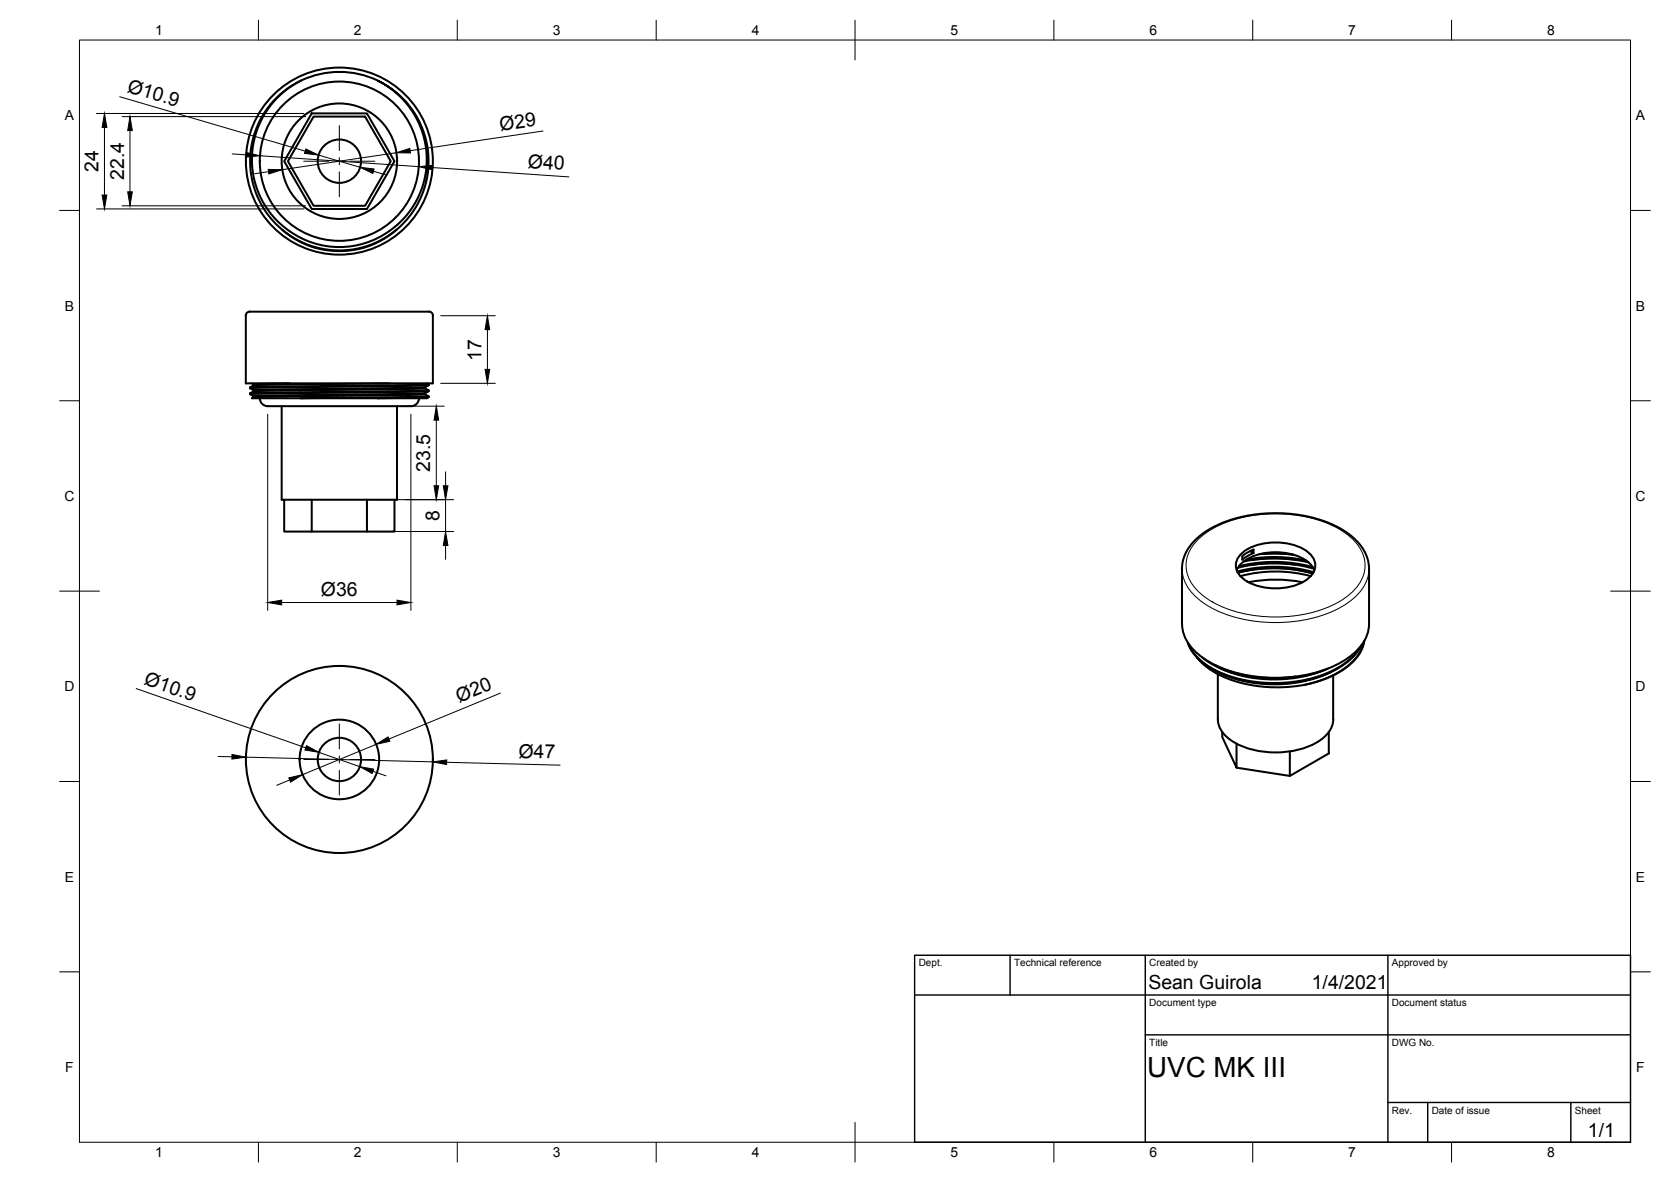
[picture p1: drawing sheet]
<svg xmlns="http://www.w3.org/2000/svg" width="420mm" height="297mm" viewBox="0 0 420 297" stroke-linecap="round" stroke-linejoin="round" font-family="sans-serif">
<!-- layer: Visible -->
<g fill="none" stroke="#000" stroke-width=".51">
<path d="M69.2 24.9a22.5 22.5 0 0 1 6.5-4.6l-.7 .3a22 22 0 0 0-2.2 37.5 22 22 0 0 0 34.4-15.8 22.2 22.2 0 0 0-12.2-22 22.4 22.4 0 0 1 9.4 32 22.4 22.4 0 0 1-32.8 5.9 22.4 22.4 0 0 1-2.4-33.3zM78.4 28.5h13.9l6.9 12-6.9 12h-13.9l-6.9-12zM78.8 29.3h13l6.5 11.2-6.5 11.2h-13l-6.4-11.2zM95 20.2a22.4 22.4 0 0 0-19.3 .1M71 57.7l2.6 2 2.2 1.2a21.7 21.7 0 0 0 23.9-3.2M108.9 79.3a1.39 1.39 0 0 0-1.7-1h-43.4a1.94 1.94 0 0 0-1.9 .6l-.1 17.4h47v-17M62.9 99.1l.9 .5M62.9 97.6l.9 .5M62.9 97.4v.2M63.4 96.3l.4 .3M63.8 99.9l-.4 .2h12.3M63.8 96.5v.3"/>
<path d="M63.8 98.1v.2M63.8 99.6v.3M63.8 96.8l-.9 .6M63.8 98.3l-.9 .5M72.8 96.3l-9 .2M97.8 96.3l-34 .5M106.9 98.8l-43.1 .8M106.9 97.3l-43.1 .8M106.9 99.1l-43.1 .8M106.9 97.6l-43.1 .7M106.9 97.3v.3M106.9 98.8v.3"/>
<path d="M106.9 99.1l.9 .5M106.9 97.6l.9 .5M107.3 96.3l.5 .3M107.8 99.8l-12.8 .3M107.8 98.3l-44.9 .8M107.8 96.8l-44.9 .8M107.8 99.8l-.5 .3h-12.3M107.8 96.6l-44.9 .8M107.8 98.1l-41.5 .6-3.3 .1-.1 .3M107.8 99.6l-32.1 .5M107.8 98.3l-.9 .5M107.8 96.8l-.9 .5"/>
<path d="M107.8 96.6v.2M107.8 98.1v.2M107.8 99.6v.2M70.8 102.1v23.5h29v-23.5M75.7 100.1h19.3M105.3 100.1a2.38 2.38 0 0 1-3 2h-34a2.71 2.71 0 0 1-2.9-1.5l-.1-.5M71.5 125.6v8h6.9v-8M78.4 133.6h13.9M92.3 125.6v8h6.9v-8M311.9 139.4a14 14 0 0 1 12.6-2.7 8.4 8.4 0 0 1 6 4.2 4 4 0 0 1-1.7 4.6 15 15 0 0 1-16.1 0 3.9 3.9 0 0 1-.8-6.1zM314.3 138.5l.9 .5v-.9l-1.6 .7-1.2 .9v.9l1.2-.9 1.6-.7M316.8 139.2a39 39 0 0 1 8.3 .2 37.6 37.6 0 0 0-8.3-.1"/>
<path d="M297.2 156.8l.1-15 .8-2.8 1.7-2.6 1.4-1.3 2.1-1.6 4.5-2.3 3.3-1 2.6-.6 3.1-.5 3.3-.1 4.6 .1 3 .5 2.6 .6 3.1 .9 2.5 1.1 2.2 1.3 2.2 1.6 1.3 1.3 1.7 2.6 .9 2.8v15M297.2 156.8a11 11 0 0 0 5.6 8.7 34.9 34.9 0 0 0 24.2 4.4 24.5 24.5 0 0 0 15-7.3 9.2 9.2 0 0 0 2.2-5.8M311 143.3a8.2 8.2 0 0 1 6.1-4.1 14.8 14.8 0 0 1 11.9 2.1l1.2 1.3 .3 .7M311.1 143.6l4.6-.9 5.6-.3 4.9 .5 4.1 .9M311.3 142.7l4.9-.9 5.2-.3 4.9 .5 4 .9M311.5 142.3l4.2-.8 5.4-.3 4.2 .3 4.8 1M311.9 144.8a34.3 34.3 0 0 1 17.7 0M312.7 141.1a37 37 0 0 1 16.3 .2M313.4 140.7a36.8 36.8 0 0 1 15 .2M314 146.3a34.8 34.8 0 0 1 13.5 0M315 141.9l4.7-.4 6.1 .4M315 140.7l4.7-.4 6.1 .4"/>
<path d="M330.1 144.1l-5.2-1.1-4.5-.2-4.6 .2-4.6 .9 5.2-.9 4.6-.2 4.8 .4 4.3 .9M298.6 161.5a14.4 14.4 0 0 0 8.8 7.9 35.7 35.7 0 0 0 29.2-1.5 14.1 14.1 0 0 0 5.7-5.7M298.8 161.7a15.4 15.4 0 0 0 9.5 7.9l3.2 1 4.8 .8 4.5 .2 4.6-.3a24.5 24.5 0 0 0 15.4-7l1.2-1.7M301 165.3a22.8 22.8 0 0 0 14.7 7 37.8 37.8 0 0 0 12.5-.2M302.3 165.2a29.9 29.9 0 0 0 18.6 5.4 35.3 35.3 0 0 0 12.3-2.3M305.6 167.2l4.4 1.7 4.4 1.1 5.7 .4 5.7-.4M306.2 169.4v11.3a7.9 7.9 0 0 0 5.5 6.6 22.5 22.5 0 0 0 20.4-1.3 6.6 6.6 0 0 0 3.1-5.3v-11M306.3 167.7a34.7 34.7 0 0 0 27.6 .3M334.7 168.9a34.4 34.4 0 0 1-28.4 0M341.9 164.2a19.7 19.7 0 0 1-12.2 7.5l-1.5 .3M343 161.1a13.4 13.4 0 0 1-8 8.7l-3.2 1.3-3.6 1M343 161l-.4 1.7-.7 1.5"/>
<path d="M307.3 183.9v1.3l3.6 7.7v-6M324.3 188.8v6.2l-13.4-2.1M334.1 183.9v5.4l-9.8 5.7"/>
<circle cx="85.3" cy="40.5" r="14.5"/>
<circle cx="85.3" cy="40.5" r="5.5"/>
<circle cx="85.3" cy="40.5" r="20"/>
<circle cx="85.3" cy="40.5" r="23.5"/>
<circle cx="85.3" cy="190.9" r="23.5"/>
<circle cx="85.3" cy="190.9" r="5.5"/>
<circle cx="85.3" cy="190.9" r="10"/>
</g>
<!-- layer: Visible Narrow -->
<path d="M301 135.9a26 26 0 0 1 15.9-6.6 33 33 0 0 1 21.2 4.5 9.8 9.8 0 0 1 4.9 10 13.3 13.3 0 0 1-7.9 8.3 35.6 35.6 0 0 1-30.3-.8 11.5 11.5 0 0 1-6.6-8.6 8.9 8.9 0 0 1 2.8-6.8zM297.2 142.9a11 11 0 0 0 5.6 8.7 34.9 34.9 0 0 0 24.2 4.4 24.5 24.5 0 0 0 15-7.3 9.2 9.2 0 0 0 2.2-5.8" fill="none" stroke="#000" stroke-width=".25"/>
<!-- layer: Border -->
<g fill="none" stroke="#000" stroke-width=".25">
<path d="M20 10.1h390v276.9h-390zM65 5.1v5M115 5.1v5M165 5.1v5M215 5.1v10M265 5.1v5M315 5.1v5M365 5.1v5M15 52.9h5M410 52.9h5M15 100.7h5M410 100.7h5"/>
<path d="M15 148.6h10M405 148.6h10M15 196.4h5M410 196.4h5M15 244.2h5M410 244.2h5M65 287v5M115 287v5M165 287v5M215 282.1v9.9M265 287v5M315 287v5"/>
<path d="M365 287v5"/>
</g>
<!-- layer: TitleBlock -->
<path d="M230 240.1h180v46.9h-180zM230 250h180M254 240.1v9.9M288 240.1v46.9M349 240.1v46.9M288 260.1h122M349 277.1h61M359 277.1v9.9M395 277.1v9.9" fill="none" stroke="#000" stroke-width=".36"/>
<!-- layer: Center Lines -->
<path d="M85.3 31.6v6.2M85.3 39.6v1.8M76.4 40.5h6.2M84.4 40.5h1.8M85.3 43.2v6.3M88 40.5h6.3M76.4 190.9h6.2M84.4 190.9h1.8M85.3 181.9v6.3M85.3 190v1.8M85.3 193.6v6.2M88 190.9h6.3" fill="none" stroke="#000" stroke-width=".25"/>
<!-- layer: Dimensions -->
<g fill="none" stroke="#000" stroke-width=".25">
<path d="M24.3 28.5h52.1M26.3 32v17M30.1 24.3l46.6 13.7M30.7 29.3h46.2M32.7 32.8v15.4M58.4 38.7l3.5 .2M65.4 39.1l39.9 2.8M80.1 39l10.5 3M99.7 38.4l-28.7 4.2M136.5 32.9l-33.4 5M24.3 52.5h52.1M30.7 51.7h46.2"/>
<path d="M67.5 43.1l-3.4 .6M93.9 43l3.4 1M108.8 42.1l34.2 2.4M110.8 79.3h13.7M110.8 96.3h13.7M122.6 82.8v10M67.3 104.1v49.3M101.8 102.1h9.9M103.3 104.1v49.3M109.7 105.6v16.5M112 118.6v3.5M94.3 125.6h19.7"/>
<path d="M94.3 133.6h19.7M112 125.6v8M112 137.1v3.5M70.8 151.4h29M34.2 173l42.7 14.9M125.8 174.2l-28 11.5M54.8 190.1l3.5 .1M61.8 190.3l47 1.2M72.8 196l-3.2 1.3M80.2 189.1l10.3 3.6M93.8 193.8l3.3 1.2M94.6 187.1l-18.5 7.6"/>
<path d="M112.3 191.6l28.5 .7"/>
</g>
<g fill="#000" stroke="#000" stroke-width=".25">
<path d="M26.3 28.5l.6 3.5h-1.2zM32.7 29.3l.6 3.5h-1.2zM61.9 38.3l3.5 .8-3.6 .4zM76.9 37.4l3.2 1.6-3.5-.4zM99.7 38.4l3.3-1.1 .2 1.1zM25.7 49h1.2l-.6 3.5zM32.1 48.2h1.2l-.6 3.5zM67.4 42.6h3.6l-3.4 1.1zM90.6 42l3.5 .5-.4 1.1zM105.3 41.9l3.5-.4-.1 1.2zM122.6 79.3l.5 3.5h-1.1zM122 92.8h1.1l-.5 3.5z"/>
<path d="M109.7 102.1l.6 3.5h-1.2zM109.1 122.1h1.2l-.6 3.5zM111.5 122.1h1.1l-.6 3.5zM112 133.6l.6 3.5h-1.1zM67.3 151.4l3.5-.6v1.2zM99.8 150.8l3.5 .6-3.5 .6zM58.3 189.6l3.5 .7-3.5 .5zM72.6 195.5l3.5-.8-3 1.9zM77.1 187.4l3.1 1.7-3.5-.6zM90.5 192.7l3.5 .6-.4 1.1zM94.6 187.1l3-1.9 .4 1.1zM108.8 191.5l3.5-.5v1.1z"/>
</g>
<text font-size="7" x="288.4" y="270.6">UVC MK III</text>
<g font-size="4.9">
<text x="31.8" y="23.1" transform="rotate(16 31.8 23.1)">Ø10.9</text>
<text x="125.9" y="32.9" transform="rotate(-8 125.9 32.9)">Ø29</text>
<text x="24.8" y="43.2" transform="rotate(-90 24.8 43.2)">24</text>
<text x="31.2" y="45.2" transform="rotate(-90 31.2 45.2)">22.4</text>
<text x="132.7" y="42.1" transform="rotate(4 132.7 42.1)">Ø40</text>
<text x="121.1" y="90.7" transform="rotate(-90 121.1 90.7)">17</text>
<text x="108.2" y="118.6" transform="rotate(-90 108.2 118.6)">23.5</text>
<text x="110.5" y="130.9" transform="rotate(-90 110.5 130.9)">8</text>
<text x="80.7" y="149.8">Ø36</text>
<text x="36" y="171.9" transform="rotate(19 36 171.9)">Ø10.9</text>
<text x="115.5" y="176.7" transform="rotate(-22 115.5 176.7)">Ø20</text>
<text x="130.4" y="190.4" transform="rotate(1 130.4 190.4)">Ø47</text>
<text x="288.8" y="248.6">Sean Guirola</text>
<text x="329.8" y="248.6">1/4/2021</text>
<text x="399.3" y="285.8">1/1</text>
</g>
<g font-size="3.5">
<text x="39" y="8.8">1</text>
<text x="89" y="8.8">2</text>
<text x="139" y="8.8">3</text>
<text x="189" y="8.8">4</text>
<text x="239" y="8.8">5</text>
<text x="289" y="8.8">6</text>
<text x="339" y="8.8">7</text>
<text x="389" y="8.8">8</text>
<text x="16.3" y="30.2">A</text>
<text x="411.3" y="30.2">A</text>
<text x="16.3" y="78">B</text>
<text x="411.3" y="78">B</text>
<text x="16.2" y="125.9">C</text>
<text x="411.2" y="125.9">C</text>
<text x="16.2" y="173.7">D</text>
<text x="411.2" y="173.7">D</text>
<text x="16.3" y="221.6">E</text>
<text x="411.3" y="221.6">E</text>
<text x="16.4" y="269.4">F</text>
<text x="411.4" y="269.4">F</text>
<text x="39" y="290.8">1</text>
<text x="89" y="290.8">2</text>
<text x="139" y="290.8">3</text>
<text x="189" y="290.8">4</text>
<text x="239" y="290.8">5</text>
<text x="289" y="290.8">6</text>
<text x="339" y="290.8">7</text>
<text x="389" y="290.8">8</text>
</g>
<g font-size="2.5">
<text x="231" y="242.9">Dept.</text>
<text x="255" y="242.9">Technical reference</text>
<text x="289" y="242.9">Created by</text>
<text x="350" y="242.9">Approved by</text>
<text x="289" y="252.8">Document type</text>
<text x="350" y="252.8">Document status</text>
<text x="289" y="262.9">Title</text>
<text x="350" y="262.9">DWG No.</text>
<text x="350" y="279.9">Rev.</text>
<text x="360" y="279.9">Date of issue</text>
<text x="396" y="279.9">Sheet</text>
</g>
</svg>
